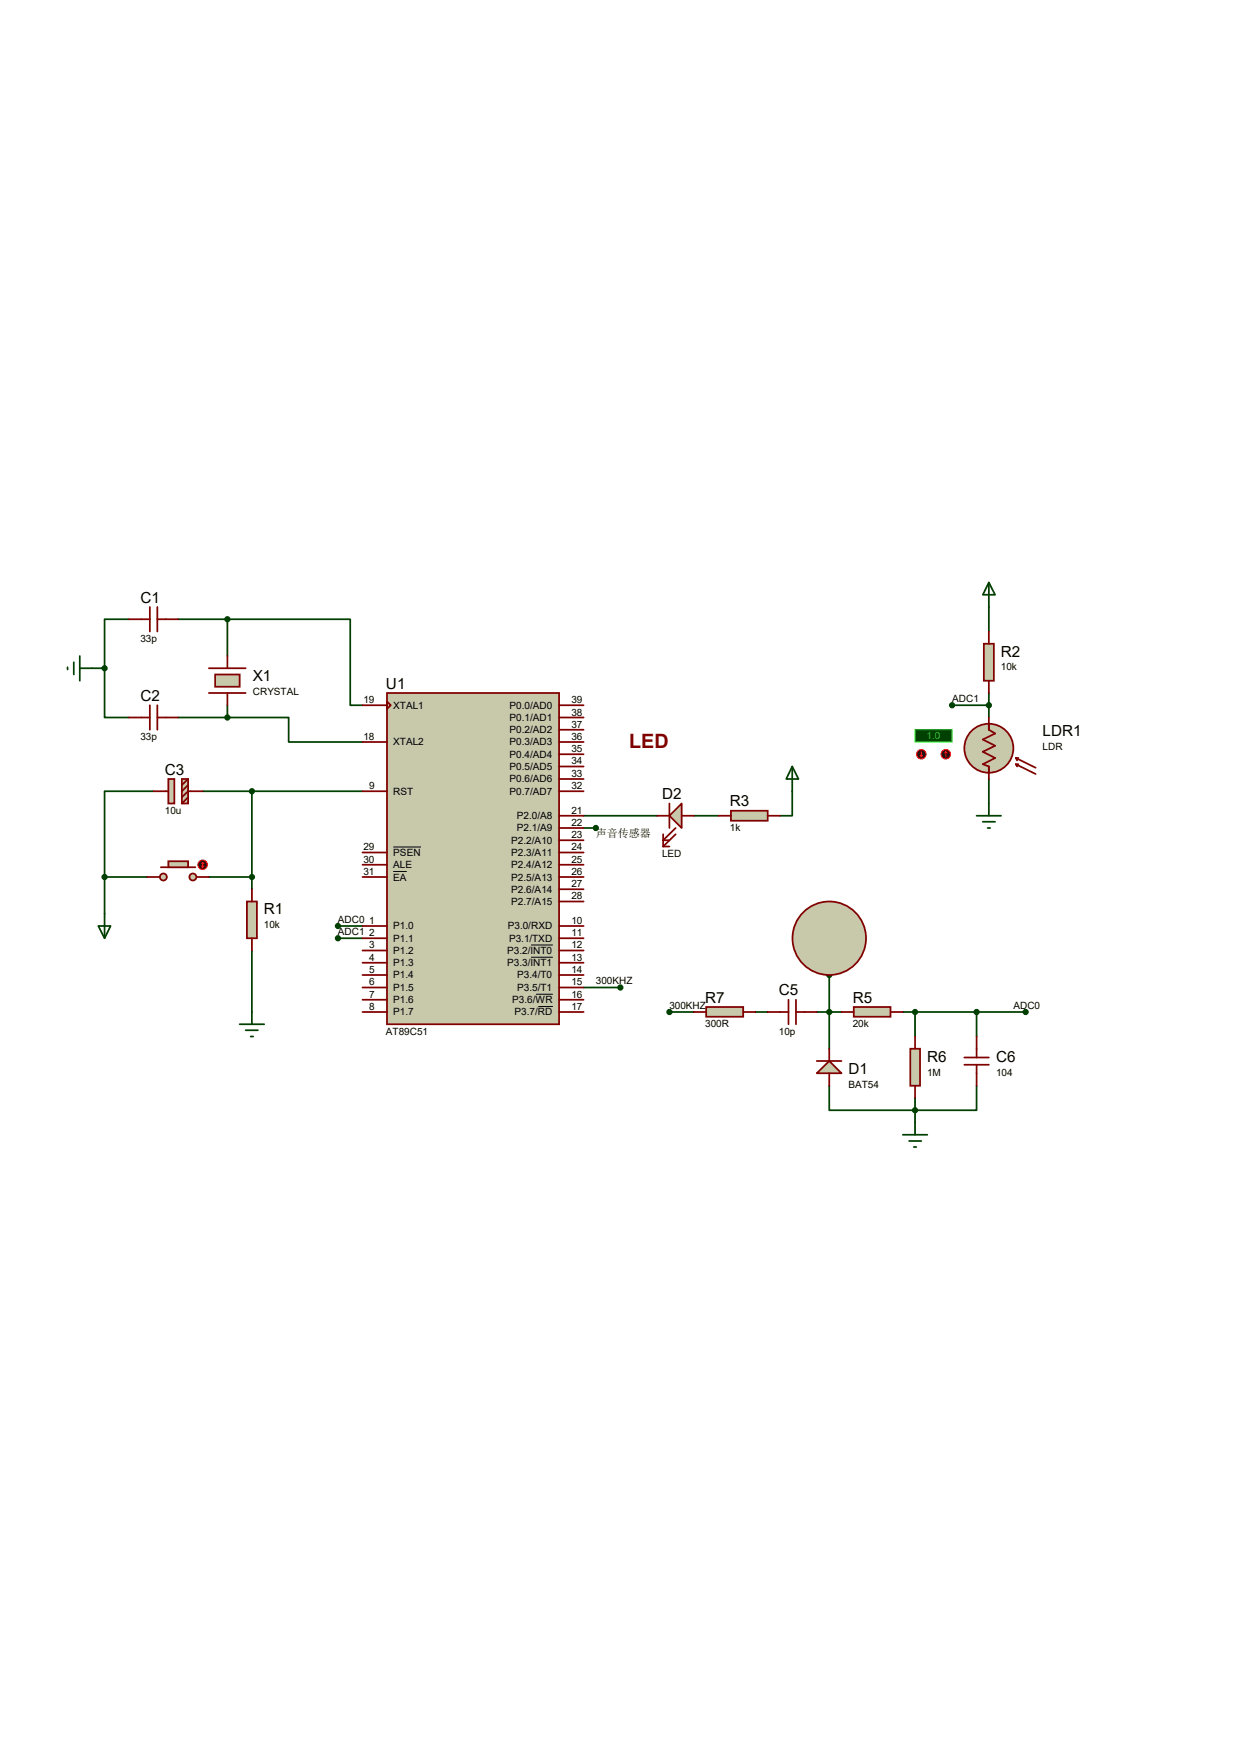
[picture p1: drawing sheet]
<svg xmlns="http://www.w3.org/2000/svg" width="210mm" height="297mm" viewBox="0 0 210 297" stroke-linecap="round" stroke-linejoin="round" font-family="sans-serif">
<g fill="none" stroke="#004000" stroke-width=".3">
<path d="M15.6 113.2h2.1M17.7 113.2v8.3h4.1M21.8 104.9h-4.1v8.3M30.1 104.9h8.4M38.5 104.9h20.8v14.5h2M38.5 104.9v6.2M38.5 119.4v2.1M161.1 119.4h6.2M167.3 102.8v4.1M167.3 117.3v4.2M26 134h-8.3v14.5M30.1 121.5h8.4"/>
<path d="M34.3 134h27M38.5 121.5h10.4v4.1h12.4M42.6 134v16.6M98.8 138.1h12.4M117.4 138.1h4.2M134.1 134v4.1h-2.1M167.3 131.9v4.2M17.7 148.5v6.2M17.7 148.5h7.2M35.3 148.5h7.3M57.2 156.8h4.1M57.2 158.9h4.1"/>
<path d="M98.8 140.2h2M42.6 161v10.4M98.8 167.2h6.2M113.3 171.4h4.1M127.8 171.4h2.1M138.2 171.4h4.2M140.3 165.1v12.5M152.8 171.4h20.8M154.9 171.4v4.1M165.3 171.4v4.1M140.3 183.9v4.1h25v-4.1M154.9 185.9v4.2"/>
</g>
<path d="M21.8 104.9h3.6M25.4 102.8v4.1M25.4 119.4v4.2M26.6 102.8v4.1M26.6 119.4v4.2M26.6 104.9h3.5M35.3 117.3h6.3M35.3 113.2h6.3M21.8 121.5h3.6M26.6 121.5h3.5" fill="none" stroke="#800000" stroke-width=".3"/>
<path d="M36.4 114.2h4.2v2.1h-4.2z" fill="#c8c8aa" stroke="#800000" stroke-width=".3"/>
<path d="M38.5 111.1v2.1M38.5 117.3v2.1" fill="none" stroke="#800000" stroke-width=".3"/>
<g fill="#c8c8aa" stroke="#800000" stroke-width=".3">
<path d="M28.5 131.9h1v4.2h-1z"/>
<path d="M30.8 131.9h1v4.2h-1z"/>
</g>
<path d="M26 134h2.5M31.8 131.9l-1 1M31.8 132.9l-1 1.1M31.8 135l-1 1.1M34.3 134h-2.5l-1 1" fill="none" stroke="#800000" stroke-width=".3"/>
<g fill="#c8c8aa" stroke="#800000" stroke-width=".3">
<circle cx="32.6" cy="148.5" r=".59"/>
<circle cx="27.6" cy="148.5" r=".59"/>
</g>
<path d="M27.2 146.9h5.9" fill="none" stroke="#800000" stroke-width=".3"/>
<path d="M28.5 145.8h3.3v1.1h-3.3z" fill="#c8c8aa" stroke="#800000" stroke-width=".3"/>
<path d="M24.9 148.5h2.2M33.3 148.5h2" fill="none" stroke="#800000" stroke-width=".3"/>
<circle cx="34.3" cy="146.4" r=".8" fill="#400000" stroke="#f00" stroke-width=".17"/>
<path d="M34.1 146.6l.2 .3M34.3 146v.9M34.3 146l-.2 .2M34.3 146l.2 .2M34.5 146.6l-.2 .3" fill="none" stroke="#f00" stroke-width=".17"/>
<path d="M65.5 117.3h29.1v56.1h-29.1z" fill="#c8c8aa" stroke="#800000" stroke-width=".3"/>
<g fill="none" stroke="#800000" stroke-width=".3">
<path d="M61.3 119.4h4.2M65.5 118.8l.6 .6-.6 .7zM94.6 119.4h4.2M61.3 125.6h4.2M61.3 134h4.2M94.6 125.6h4.2M94.6 134h4.2M94.6 121.5h4.2M94.6 123.6h4.2M94.6 127.7h4.2M94.6 129.8h4.2M94.6 131.9h4.2"/>
<path d="M94.6 138.1h4.2M61.3 146.4h4.2M61.3 148.5h4.2M61.3 144.4h4.2M61.3 156.8h4.2M61.3 158.9h4.2M94.6 146.4h4.2M94.6 148.5h4.2M94.6 144.4h4.2M94.6 156.8h4.2M94.6 158.9h4.2M94.6 152.7h4.2"/>
<path d="M94.6 140.2h4.2M94.6 142.3h4.2M94.6 150.6h4.2M61.3 161h4.2M61.3 163h4.2M61.3 165.1h4.2M61.3 167.2h4.2M61.3 169.3h4.2M61.3 171.4h4.2M94.6 161h4.2M94.6 163h4.2M94.6 165.1h4.2"/>
<path d="M94.6 167.2h4.2M94.6 169.3h4.2M94.6 171.4h4.2"/>
</g>
<path d="M66.5 147.6h2.3M66.5 143.4h4.7M89.9 160h3.7M89.9 162.1h3.7M90.7 168.4h2.9M91.1 170.4h2.5" fill="none" stroke="#000" stroke-width=".17"/>
<path d="M11.4 113v.4M12.5 112.1v2.1M13.5 113.2h2.1M13.5 111.1v4.2M16.6 156.8h2.1l-1 2.1zM17.7 154.7v4.2M40.6 173.4h4.1M41.6 174.5h2M42.4 175.5h.4M42.6 171.4v2" fill="none" stroke="#004000" stroke-width=".3"/>
<g fill="#004000" stroke="#004000" stroke-width=".3">
<circle cx="17.7" cy="113.2" r=".38"/>
<circle cx="38.5" cy="104.9" r=".38"/>
<circle cx="38.5" cy="121.5" r=".38"/>
</g>
<path d="M41.8 152.7h1.7v6.2h-1.7z" fill="#c8c8aa" stroke="#800000" stroke-width=".3"/>
<path d="M42.6 150.6v2.1M42.6 158.9v2.1" fill="none" stroke="#800000" stroke-width=".3"/>
<g fill="#004000" stroke="#004000" stroke-width=".3">
<circle cx="17.7" cy="148.5" r=".38"/>
<circle cx="42.6" cy="148.5" r=".38"/>
<circle cx="42.6" cy="134" r=".38"/>
</g>
<circle cx="167.3" cy="126.7" r="4.1" fill="#c8c8aa" stroke="#800000" stroke-width=".3"/>
<path d="M167.3 122.6v1l1.1 .6-2.1 1 2.1 1.1-2.1 1 2.1 1.1-2.1 1 1 .4v1.1M171.9 129.4l3.4 1.7M171.9 129.4l.2 .4M171.9 129.4h.4M171.9 128.4l3.4 1.6M171.9 128.4l.2 .4M171.9 128.4h.4" fill="none" stroke="#800000" stroke-width=".3"/>
<path d="M154.9 123.6h6.2v2h-6.2z" fill="#004000" stroke="#0f0" stroke-width=".17"/>
<path d="M167.3 121.5v2.1M167.3 129.8v2.1" fill="none" stroke="#800000" stroke-width=".3"/>
<circle cx="160.1" cy="127.7" r=".8" fill="#400000" stroke="#f00" stroke-width=".17"/>
<path d="M160.1 127.3l-.2 .2M160.1 127.3l.2 .2M160.1 127.3v.8" fill="none" stroke="#f00" stroke-width=".17"/>
<circle cx="155.9" cy="127.7" r=".8" fill="#400000" stroke="#f00" stroke-width=".17"/>
<path d="M155.7 127.9l.2 .2M155.9 127.3v.8M156.1 127.9l-.2 .2" fill="none" stroke="#f00" stroke-width=".17"/>
<path d="M167.3 98.6l1.1 2.1h-2.1zM167.3 98.6v4.2" fill="none" stroke="#004000" stroke-width=".3"/>
<path d="M166.5 109h1.7v6.3h-1.7z" fill="#c8c8aa" stroke="#800000" stroke-width=".3"/>
<path d="M167.3 106.9v2.1M167.3 115.3v2" fill="none" stroke="#800000" stroke-width=".3"/>
<path d="M165.3 138.1h4.1M166.3 139.1h2.1M167.3 136.1v2M167.1 140.2h.5" fill="none" stroke="#004000" stroke-width=".3"/>
<path d="M115.4 136.1v4.1l-2.1-2.1z" fill="#c8c8aa" stroke="#800000" stroke-width=".3"/>
<path d="M111.2 138.1h2.1M113.3 136.1v4.1M115.4 138.1h2M112.2 143.3h1.1M112.2 141.3v2M114.3 140.2l-2.1 2.1h1.1M114.3 141.3l-2.1 2M129.9 171.4h3.5M133.4 169.3v4.1M134.7 169.3v4.1M134.7 171.4h3.5" fill="none" stroke="#800000" stroke-width=".3"/>
<path d="M134.1 129.8l1 2.1h-2zM134.1 129.8v4.2" fill="none" stroke="#004000" stroke-width=".3"/>
<path d="M144.5 170.5h6.2v1.7h-6.2z" fill="#c8c8aa" stroke="#800000" stroke-width=".3"/>
<path d="M142.4 171.4h2.1M150.7 171.4h2.1" fill="none" stroke="#800000" stroke-width=".3"/>
<path d="M154.1 177.6h1.6v6.3h-1.6z" fill="#c8c8aa" stroke="#800000" stroke-width=".3"/>
<path d="M154.9 175.5v2.1M154.9 183.9v2" fill="none" stroke="#800000" stroke-width=".3"/>
<path d="M138.2 181.7l2.1-2 2.1 2z" fill="#c8c8aa" stroke="#800000" stroke-width=".3"/>
<path d="M138.2 179.7h4.2M140.3 177.6v2.1M163.2 179.1h4.1M165.3 175.5v3.6M140.3 181.7v2.2M163.2 180.3h4.1M165.3 180.3v3.6" fill="none" stroke="#800000" stroke-width=".3"/>
<g fill="#004000" stroke="#004000" stroke-width=".3">
<circle cx="140.3" cy="171.4" r=".38"/>
<circle cx="154.9" cy="171.4" r=".38"/>
<circle cx="154.9" cy="188" r=".38"/>
<circle cx="140.3" cy="165.1" r=".38"/>
</g>
<circle cx="140.3" cy="158.9" r="6.2" fill="#c8c8aa" stroke="#800000" stroke-width=".3"/>
<path d="M152.8 192.2h4.1M153.8 193.2h2.1M154.6 194.2h.5M154.9 190.1v2.1" fill="none" stroke="#004000" stroke-width=".3"/>
<g fill="#004000" stroke="#004000" stroke-width=".3">
<circle cx="165.3" cy="171.4" r=".38"/>
<circle cx="173.6" cy="171.4" r=".38"/>
</g>
<path d="M119.5 170.5h6.3v1.7h-6.3z" fill="#c8c8aa" stroke="#800000" stroke-width=".3"/>
<path d="M117.4 171.4h2.1M125.8 171.4h2" fill="none" stroke="#800000" stroke-width=".3"/>
<g fill="#004000" stroke="#004000" stroke-width=".3">
<circle cx="113.3" cy="171.4" r=".38"/>
<circle cx="57.2" cy="156.8" r=".38"/>
<circle cx="57.2" cy="158.9" r=".38"/>
<circle cx="167.3" cy="119.4" r=".38"/>
<circle cx="161.1" cy="119.4" r=".38"/>
<circle cx="105" cy="167.2" r=".38"/>
</g>
<path d="M123.7 137.3h6.2v1.7h-6.2z" fill="#c8c8aa" stroke="#800000" stroke-width=".3"/>
<path d="M121.6 138.1h2.1M129.9 138.1h2.1" fill="none" stroke="#800000" stroke-width=".3"/>
<circle cx="100.8" cy="140.2" r=".38" fill="#004000" stroke="#004000" stroke-width=".3"/>
<text font-size="3.3" fill="#800000" x="106.5" y="126.7">LED</text>
<g font-size="2.6">
<text x="23.7" y="102.1">C1</text>
<text x="169.4" y="111.2">R2</text>
<text x="23.7" y="118.7">C2</text>
<text x="42.8" y="115.4">X1</text>
<text x="65.3" y="116.6">U1</text>
<text x="176.4" y="124.7">LDR1</text>
<text x="27.9" y="131.2">C3</text>
<text x="112.1" y="135.3">D2</text>
<text x="123.5" y="136.6">R3</text>
<text x="44.7" y="154.8">R1</text>
<text x="119.3" y="169.8">R7</text>
<text x="131.8" y="168.6">C5</text>
<text x="144.3" y="169.8">R5</text>
<text x="156.9" y="179.7">R6</text>
<text x="168.6" y="179.7">C6</text>
<text x="143.6" y="181.8">D1</text>
</g>
<text font-size="1.9" x="100.8" y="141.7">声音传感器</text>
<g font-size="1.7">
<text x="23.7" y="108.7">33p</text>
<text x="169.4" y="113.5">10k</text>
<text x="42.8" y="117.7">CRYSTAL</text>
<text x="61.5" y="119.1">19</text>
<text x="96.7" y="119.1">39</text>
<text x="161.1" y="118.9">ADC1</text>
<text x="23.7" y="125.3">33p</text>
<text x="61.5" y="125.3">18</text>
<text x="66.5" y="120">XTAL1</text>
<text x="86.2" y="120">P0.0/AD0</text>
<text x="86.2" y="122.1">P0.1/AD1</text>
<text x="86.2" y="124.2">P0.2/AD2</text>
<text x="96.7" y="121.2">38</text>
<text x="96.7" y="123.2">37</text>
<text x="96.7" y="125.3">36</text>
<text x="66.5" y="126.2">XTAL2</text>
<text x="86.2" y="126.2">P0.3/AD3</text>
<text x="86.2" y="128.3">P0.4/AD4</text>
<text x="86.2" y="130.4">P0.5/AD5</text>
<text x="96.7" y="127.4">35</text>
<text x="96.7" y="129.5">34</text>
<text x="96.7" y="131.6">33</text>
<text x="176.4" y="127">LDR</text>
<text x="27.9" y="137.8">10u</text>
<text x="62.5" y="133.6">9</text>
<text x="66.5" y="134.6">RST</text>
<text x="86.2" y="132.5">P0.6/AD6</text>
<text x="86.2" y="134.6">P0.7/AD7</text>
<text x="96.7" y="133.6">32</text>
<text x="96.7" y="137.8">21</text>
<text x="86.5" y="142.9">P2.2/A10</text>
<text x="87.5" y="138.7">P2.0/A8</text>
<text x="87.5" y="140.8">P2.1/A9</text>
<text x="96.7" y="139.9">22</text>
<text x="96.7" y="141.9">23</text>
<text x="123.5" y="140.7">1k</text>
<text x="61.5" y="146.1">30</text>
<text x="61.5" y="148.2">31</text>
<text x="61.5" y="144">29</text>
<text x="66.5" y="147">ALE</text>
<text x="66.5" y="149.1">EA</text>
<text x="66.5" y="144.9">PSEN</text>
<text x="86.5" y="144.9">P2.3/A11</text>
<text x="86.5" y="147">P2.4/A12</text>
<text x="86.5" y="149.1">P2.5/A13</text>
<text x="96.7" y="144">24</text>
<text x="96.7" y="146.1">25</text>
<text x="96.7" y="148.2">26</text>
<text x="112.1" y="145.1">LED</text>
<text x="86.5" y="153.2">P2.7/A15</text>
<text x="86.5" y="151.2">P2.6/A14</text>
<text x="96.7" y="152.3">28</text>
<text x="96.7" y="150.2">27</text>
<text x="44.7" y="157.1">10k</text>
<text x="57.2" y="156.3">ADC0</text>
<text x="57.2" y="158.4">ADC1</text>
<text x="62.5" y="156.5">1</text>
<text x="62.5" y="158.5">2</text>
<text x="62.5" y="160.6">3</text>
<text x="66.5" y="157.4">P1.0</text>
<text x="66.5" y="159.5">P1.1</text>
<text x="66.5" y="161.5">P1.2</text>
<text x="85.9" y="161.5">P3.2/INT0</text>
<text x="85.9" y="157.4">P3.0/RXD</text>
<text x="86.1" y="159.5">P3.1/TXD</text>
<text x="96.7" y="156.5">10</text>
<text x="96.7" y="158.5">11</text>
<text x="96.7" y="160.6">12</text>
<text x="62.5" y="162.7">4</text>
<text x="62.5" y="164.8">5</text>
<text x="62.5" y="166.9">6</text>
<text x="66.5" y="163.6">P1.3</text>
<text x="66.5" y="165.7">P1.4</text>
<text x="66.5" y="167.8">P1.5</text>
<text x="85.9" y="163.6">P3.3/INT1</text>
<text x="87.5" y="165.7">P3.4/T0</text>
<text x="87.5" y="167.8">P3.5/T1</text>
<text x="96.7" y="162.7">13</text>
<text x="96.7" y="164.8">14</text>
<text x="96.7" y="166.9">15</text>
<text x="100.8" y="166.7">300KHZ</text>
<text x="62.5" y="169">7</text>
<text x="62.5" y="171">8</text>
<text x="66.5" y="169.9">P1.6</text>
<text x="66.5" y="172">P1.7</text>
<text x="86.7" y="169.9">P3.6/WR</text>
<text x="87.1" y="172">P3.7/RD</text>
<text x="96.7" y="171">17</text>
<text x="96.7" y="169">16</text>
<text x="113.3" y="170.9">300KHZ</text>
<text x="119.3" y="173.9">300R</text>
<text x="144.3" y="173.9">20k</text>
<text x="171.5" y="170.9">ADC0</text>
<text x="65.3" y="175.2">AT89C51</text>
<text x="131.8" y="175.2">10p</text>
<text x="143.6" y="184.2">BAT54</text>
<text x="156.9" y="182.1">1M</text>
<text x="168.6" y="182.1">104</text>
</g>
<text font-size="1.7" fill="#0f0" x="156.8" y="125.2">1.0</text>
</svg>
